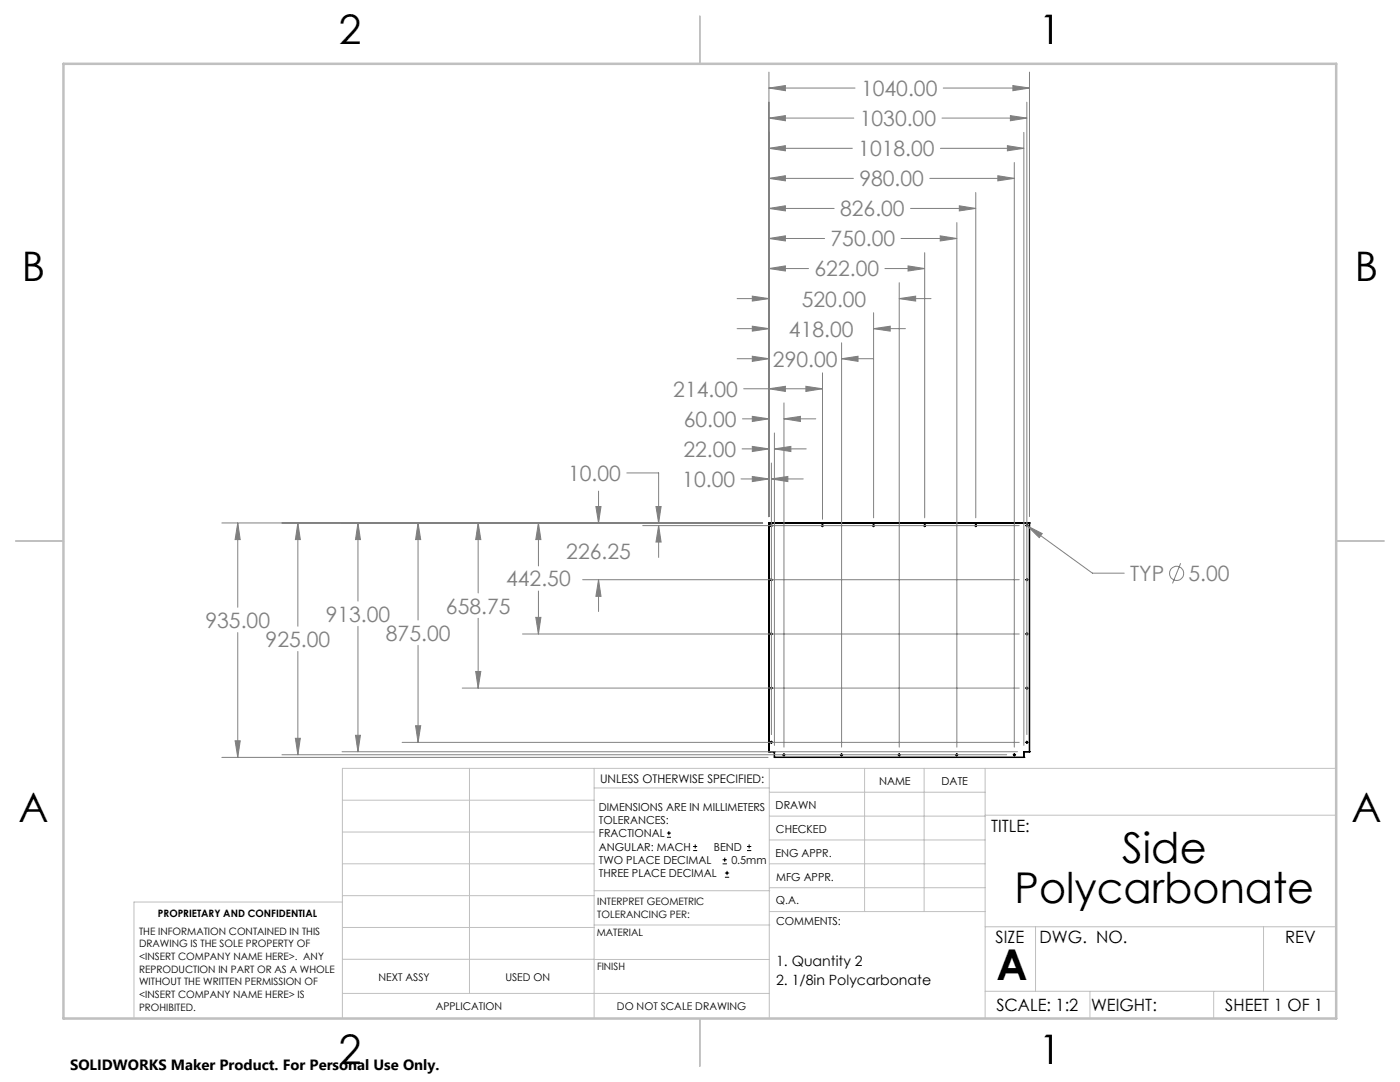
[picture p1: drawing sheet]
<svg xmlns="http://www.w3.org/2000/svg" width="279mm" height="216mm" viewBox="0 0 279 216" stroke-linecap="round" stroke-linejoin="round" font-family="sans-serif">
<g fill="none" stroke="#000" stroke-width=".25">
<path d="M153.5 104.4h.1M153.5 104.4h52M153.5 104.4v45.6M205.5 104.4h.1M205.5 104.4v45.6M153.5 150h.1M153.5 150h1.1M154.6 150h.1M154.6 151.1h.1M154.6 150v1.1M154.6 151.1h49.7M204.3 151.1h.1"/>
<path d="M204.3 150h.1M204.3 150h1.2M204.3 150v1.1M205.5 150h.1"/>
<circle cx="153.9" cy="115.7" r=".12"/>
<circle cx="153.9" cy="104.9" r=".13"/>
<circle cx="164.1" cy="104.9" r=".13"/>
<circle cx="174.3" cy="104.9" r=".13"/>
<circle cx="184.6" cy="104.9" r=".12"/>
<circle cx="194.8" cy="104.9" r=".13"/>
<circle cx="204.9" cy="104.9" r=".13"/>
<circle cx="204.9" cy="115.7" r=".13"/>
<circle cx="153.9" cy="137.3" r=".12"/>
<circle cx="153.9" cy="126.5" r=".13"/>
<circle cx="204.9" cy="126.5" r=".13"/>
<circle cx="204.9" cy="137.3" r=".13"/>
<circle cx="153.9" cy="148.1" r=".13"/>
<circle cx="156.4" cy="150.6" r=".13"/>
<circle cx="167.9" cy="150.6" r=".13"/>
<circle cx="179.4" cy="150.6" r=".13"/>
<circle cx="190.9" cy="150.6" r=".13"/>
<circle cx="202.4" cy="150.6" r=".13"/>
<circle cx="204.9" cy="148.1" r=".13"/>
</g>
<g fill="none" stroke="#808080" stroke-width=".2">
<path d="M153.5 17.6l3.2-.5v1zM153.5 14.4v88.7M153.5 17.6h17.1M188.2 17.6h17.3M202.1 17.1l3.4 .5-3.4 .5zM205.5 14.4v88.7M153.5 35.6l3.2-.5v1zM153.5 29.6l3.2-.5v1zM153.5 23.6l3.2-.5v1zM153.5 35.6h16.8M153.5 29.6h16.6M153.5 23.6h16.9"/>
<path d="M185.6 35.6h16.8M187.7 29.6h16.6M188 23.6h16.9M194.7 38.4v64.9M199.1 35.1l3.3 .5-3.3 .5zM201 29.1l3.3 .5-3.3 .5zM201.6 23.1l3.3 .5-3.3 .5zM202.4 32.4v116.7M204.3 26.4v122.3M204.9 20.4v126.2M147.1 59.6h6.4M150.1 59.1l3.4 .5-3.4 .5z"/>
<path d="M153.5 47.6l3.2-.5v1zM153.5 41.6l3.2-.5v1zM153.5 53.6l3.2-.5v1zM153.5 47.6h11.1M153.5 41.6h13M153.5 53.6h7.9M176.6 53.6h7.9M179.5 59.6l3.2-.5v1zM179.5 56.4v92.7M179.5 59.6h6.3M179.8 47.6h11.2M181.2 53.1l3.3 .5-3.3 .5z"/>
<path d="M181.7 41.6h13M184.5 50.4v52.9M187.6 47.1l3.4 .5-3.4 .5zM191 44.4v104.7M191.5 41.1l3.2 .5-3.2 .5zM147.1 71.6h6.4M147.1 65.6h6.4M148.4 77.6h15.7M150.1 71.1l3.4 .5-3.4 .5zM150.1 65.1l3.4 .5-3.4 .5zM153.5 77.6l3.2-.5v1zM160.8 77.1l3.3 .5-3.3 .5z"/>
<path d="M164.1 74.4v29.2M168 71.6l3.2-.5v1zM168 68.4v80.7M168 71.6h6.3M174.3 65.6l3.4-.5v1zM174.3 62.4v40.9M174.3 65.6h6.4M119.5 98v6.4M125.1 94.4h6.3v10M147.9 95.6h5.6M148.1 89.6h5.4M148.2 83.6h5.3"/>
<path d="M150.1 95.1l3.4 .5-3.4 .5zM150.1 89.1l3.4 .5-3.4 .5zM150.1 83.1l3.4 .5-3.4 .5zM154 95.6l3.2-.5v1zM154 92.4v54.2M154 95.6h6.3M154.6 89.6l3.2-.5v1zM154.6 86.4v62.3M154.6 89.6h6.3M156.5 83.6l3.2-.5v1zM156.5 80.4v68.7M156.5 83.6h6.3"/>
<path d="M44.3 104.4h107.9M47.4 104.4l.5 3.3h-1zM47.4 104.4v16.8M59.4 104.4l.5 3.3h-1zM59.4 104.4v20.6M71.4 104.4l.5 3.3h-1zM71.4 104.4v15.5M83.4 104.4l.6 3.3h-1.1zM83.4 104.4v19.3M95.4 104.4l.6 3.3h-1.1zM95.4 104.4v13.9M107.5 104.4l.4 3.3h-1z"/>
<path d="M107.5 104.4v8.5M107.5 117.9v8.6M116.3 115.7h87.1M118.9 101.1h1l-.4 3.3zM119.5 115.7l.4 3.3h-1zM119.5 115.7v6.3M128.3 104.9h75.1M130.9 101.1h1l-.5 3.3zM131.4 104.9l.5 3.3h-1zM131.4 104.9v6.3M205 105l3 1.5-.6 .8zM205 105l13 9.4h6.4"/>
<path d="M235.6 112.4l-1.6 4M47.4 126.2v24.9M59.4 130v20.6M71.4 125v25M83.4 128.8v19.3M92.3 137.3h111.1M94.9 134h1.1l-.6 3.3zM95.4 123.4v13.9M104.3 126.5h99.1M106.9 123.2h1l-.4 3.3zM44.3 151.1h109M46.9 147.8h1l-.5 3.3z"/>
<path d="M56.3 150.6h144.6M58.9 147.3h1l-.5 3.3zM68.3 150h134.8M70.9 146.7h1l-.5 3.3zM80.3 148.1h123.1M82.9 144.8h1.1l-.6 3.3z"/>
<circle cx="234.8" cy="114.4" r="1.4"/>
</g>
<g fill="none" stroke="#000" stroke-width=".2">
<path d="M153.7 104.9h.5M153.7 115.7h.5M154 104.6v.5M154 115.4v.5M163.9 104.9h.5M164.1 104.6v.5M174.1 104.9h.5M174.3 104.6v.5M184.3 104.9h.5M184.5 104.6v.5M194.5 104.9h.5M194.7 104.6v.5"/>
<path d="M204.7 104.9h.5M204.7 115.7h.5M204.9 104.6v.5M204.9 115.4v.5M153.7 137.3h.5M153.7 126.5h.5M154 126.2v.6M154 137.1v.4M204.7 137.3h.5M204.7 126.5h.5M204.9 126.2v.6M204.9 137.1v.4"/>
<path d="M153.7 148.1h.5M154 147.8v.6M156.2 150.6h.5M156.5 150.4v.5M167.7 150.6h.5M168 150.4v.5M179.2 150.6h.5M179.5 150.4v.5M190.7 150.6h.5M191 150.4v.5M202.2 150.6h.5M202.4 150.4v.5"/>
<path d="M204.7 148.1h.5M204.9 147.8v.6M133.1 167.1h.8M133.1 166.2h.8M133.5 165.8v.9M138.3 169.7h.8M138.3 168.9h.8M138.7 168.5v.8M144.2 172.4h.9M144.2 171.6h.9M144.6 171.1v.9M144.7 175h.8"/>
<path d="M144.7 174.2h.8M145.1 173.8v.8M149.1 169.7h.8M149.1 168.9h.8M149.5 168.5v.8"/>
</g>
<g fill="none" stroke="#c0c0c0" stroke-width=".2">
<path d="M68.3 159.7h50.3M93.7 153.3v44.9M118.6 153.3v49.9M118.6 157.2h34.9M153.5 153.3v49.9M153.5 158.1h43.1M172.5 153.3v28.6M184.4 153.3v28.6M196.6 153.3v49.9M266.7 153.3h-198.4v49.9M68.3 178.7h50.3M68.3 172.4h50.3"/>
<path d="M68.3 166h50.3M68.3 180h-41.6v23.2M118.6 177.7h35M153.5 167.6h43.1M153.5 162.8h43.1M153.5 172.4h43.1M153.5 177.1h43.1M196.6 162.7h70.1M68.3 198.2h85.2M68.3 191.4l85.2 .1M68.3 185.1h50.3M118.6 184.6h35"/>
<path d="M153.6 181.9h43M196.6 197.8h70.1M196.6 184.9h70.1M206.7 184.9v12.9M217.5 197.8v5.4M242.2 197.8v5.4M252.2 184.9v12.9"/>
</g>
<path d="M139.7 3.2v9.5M3.1 107.9h9.6M266.7 107.9h9.5M139.7 203.2v9.6" fill="none" stroke="#c0c0c0" stroke-width=".25"/>
<path d="M12.7 12.7h254v190.5h-254z" fill="none" stroke="#c0c0c0" stroke-width=".5"/>
<path d="M153.5 77.6l3.2-.5v1zM160.8 77.1l3.3 .5-3.3 .5zM150.1 95.1l3.4 .5-3.4 .5zM154 95.6l3.2-.5v1zM150.1 89.1l3.4 .5-3.4 .5zM154.6 89.6l3.2-.5v1zM150.1 83.1l3.4 .5-3.4 .5zM156.5 83.6l3.2-.5v1zM150.1 71.1l3.4 .5-3.4 .5zM168 71.6l3.2-.5v1zM150.1 59.1l3.4 .5-3.4 .5zM179.5 59.6l3.2-.5v1zM153.5 47.6l3.2-.5v1zM187.6 47.1l3.4 .5-3.4 .5zM153.5 35.6l3.2-.5v1zM199.1 35.1l3.3 .5-3.3 .5zM153.5 29.6l3.2-.5v1zM201 29.1l3.3 .5-3.3 .5zM153.5 23.6l3.2-.5v1zM201.6 23.1l3.3 .5-3.3 .5zM153.5 17.6l3.2-.5v1zM202.1 17.1l3.4 .5-3.4 .5zM153.5 41.6l3.2-.5v1zM191.5 41.1l3.2 .5-3.2 .5zM153.5 53.6l3.2-.5v1zM181.2 53.1l3.3 .5-3.3 .5zM150.1 65.1l3.4 .5-3.4 .5zM174.3 65.6l3.4-.5v1zM47.4 104.4l.5 3.3h-1zM46.9 147.8h1l-.5 3.3zM59.4 104.4l.5 3.3h-1zM58.9 147.3h1l-.5 3.3zM71.4 104.4l.5 3.3h-1zM70.9 146.7h1l-.5 3.3zM83.4 104.4l.6 3.3h-1.1zM82.9 144.8h1.1l-.6 3.3zM95.4 104.4l.6 3.3h-1.1zM94.9 134h1.1l-.6 3.3zM107.5 104.4l.4 3.3h-1zM106.9 123.2h1l-.4 3.3zM118.9 101.1h1l-.4 3.3zM119.5 115.7l.4 3.3h-1zM130.9 101.1h1l-.5 3.3zM131.4 104.9l.5 3.3h-1zM205 105l2.4 2.3 .6-.8z" fill="#808080"/>
<g font-size="8.5">
<text x="224" y="172.1">Side</text>
<text x="202.5" y="180.2">Polycarbonate</text>
<text x="198.9" y="195.5">A</text>
</g>
<g font-size="8.1">
<text x="67.6" y="8.9">2</text>
<text x="207.3" y="8.9">1</text>
<text x="4.4" y="56.2">B</text>
<text x="270.4" y="56.2">B</text>
<text x="3.7" y="164.1">A</text>
<text x="269.7" y="164.1">A</text>
<text x="67.6" y="212.4">2</text>
<text x="207.3" y="212.4">1</text>
</g>
<g font-size="4.2" fill="#808080">
<text x="171.8" y="19.2">1040.00</text>
<text x="171.6" y="25.2">1030.00</text>
<text x="171.3" y="31.2">1018.00</text>
<text x="171.5" y="37.2">980.00</text>
<text x="167.7" y="43.2">826.00</text>
<text x="165.8" y="49.2">750.00</text>
<text x="162.6" y="55.2">622.00</text>
<text x="160" y="61.2">520.00</text>
<text x="157.5" y="67.2">418.00</text>
<text x="154.3" y="73.2">290.00</text>
<text x="134.4" y="79.2">214.00</text>
<text x="136.4" y="85.2">60.00</text>
<text x="113.4" y="95.9">10.00</text>
<text x="136.4" y="91.2">22.00</text>
<text x="136.2" y="97.2">10.00</text>
<text x="113" y="111.6">226.25</text>
<text x="101" y="117">442.50</text>
<text x="225.6" y="115.9">TYP</text>
<text x="237.2" y="115.9">5.00</text>
<text x="41" y="125.3">935.00</text>
<text x="65" y="124">913.00</text>
<text x="89" y="122.4">658.75</text>
<text x="53" y="129.1">925.00</text>
<text x="77" y="127.8">875.00</text>
</g>
<g font-size="3.4">
<text x="197.8" y="166">TITLE:</text>
<text x="198.7" y="188.1">SIZE</text>
<text x="207.5" y="188.1">DWG. NO.</text>
<text x="256.5" y="188.2">REV</text>
<text x="198.8" y="201.7">SCALE: 1:2</text>
<text x="217.7" y="201.8">WEIGHT:</text>
<text x="244.5" y="201.7">SHEET 1 OF 1</text>
</g>
<text font-size="3" x="14" y="213.5">SOLIDWORKS Maker Product. For Personal Use Only.</text>
<g font-size="2.8">
<text x="154.9" y="192.8">1. Quantity 2</text>
<text x="154.9" y="196.6">2. 1/8in Polycarbonate</text>
</g>
<text font-size="2.4" x="119.8" y="156.2">UNLESS OTHERWISE SPECIFIED:</text>
<g font-size="2.2">
<text x="119.5" y="161.8">DIMENSIONS ARE IN MILLIMETERS</text>
<text x="154.8" y="161.4">DRAWN</text>
<text x="175.4" y="156.6">NAME</text>
<text x="187.9" y="156.7">DATE</text>
<text x="119.5" y="164.4">TOLERANCES:</text>
<text x="119.5" y="167.1">FRACTIONAL</text>
<text x="154.9" y="166.3">CHECKED</text>
<text x="119.5" y="169.7">ANGULAR: MACH</text>
<text x="119.5" y="172.4">TWO PLACE DECIMAL</text>
<text x="142.5" y="169.7">BEND</text>
<text x="146" y="172.4">0.5mm</text>
<text x="154.8" y="170.9">ENG APPR.</text>
<text x="119.5" y="175">THREE PLACE DECIMAL</text>
<text x="154.9" y="175.7">MFG APPR.</text>
<text x="154.9" y="180.4">Q.A.</text>
<text x="154.9" y="184.6">COMMENTS:</text>
</g>
<g font-size="2.1">
<text x="75.5" y="195.7">NEXT ASSY</text>
<text x="100.9" y="195.7">USED ON</text>
<text x="86.9" y="201.5">APPLICATION</text>
<text x="123.1" y="201.6">DO NOT SCALE DRAWING</text>
</g>
<g font-size="2">
<text x="31.5" y="182.9">PROPRIETARY AND CONFIDENTIAL</text>
<text x="119.2" y="180.6">INTERPRET GEOMETRIC</text>
<text x="119.2" y="183.1">TOLERANCING PER:</text>
<text x="27.8" y="186.5">THE INFORMATION CONTAINED IN THIS</text>
<text x="27.8" y="189">DRAWING IS THE SOLE PROPERTY OF</text>
<text x="27.8" y="191.6">&lt;INSERT COMPANY NAME HERE&gt;. ANY</text>
<text x="119.1" y="186.7">MATERIAL</text>
<text x="27.8" y="194.1">REPRODUCTION IN PART OR AS A WHOLE</text>
<text x="27.8" y="196.6">WITHOUT THE WRITTEN PERMISSION OF</text>
<text x="119.1" y="193.5">FINISH</text>
<text x="27.8" y="199.1">&lt;INSERT COMPANY NAME HERE&gt; IS</text>
<text x="27.8" y="201.7">PROHIBITED.</text>
</g>
</svg>
